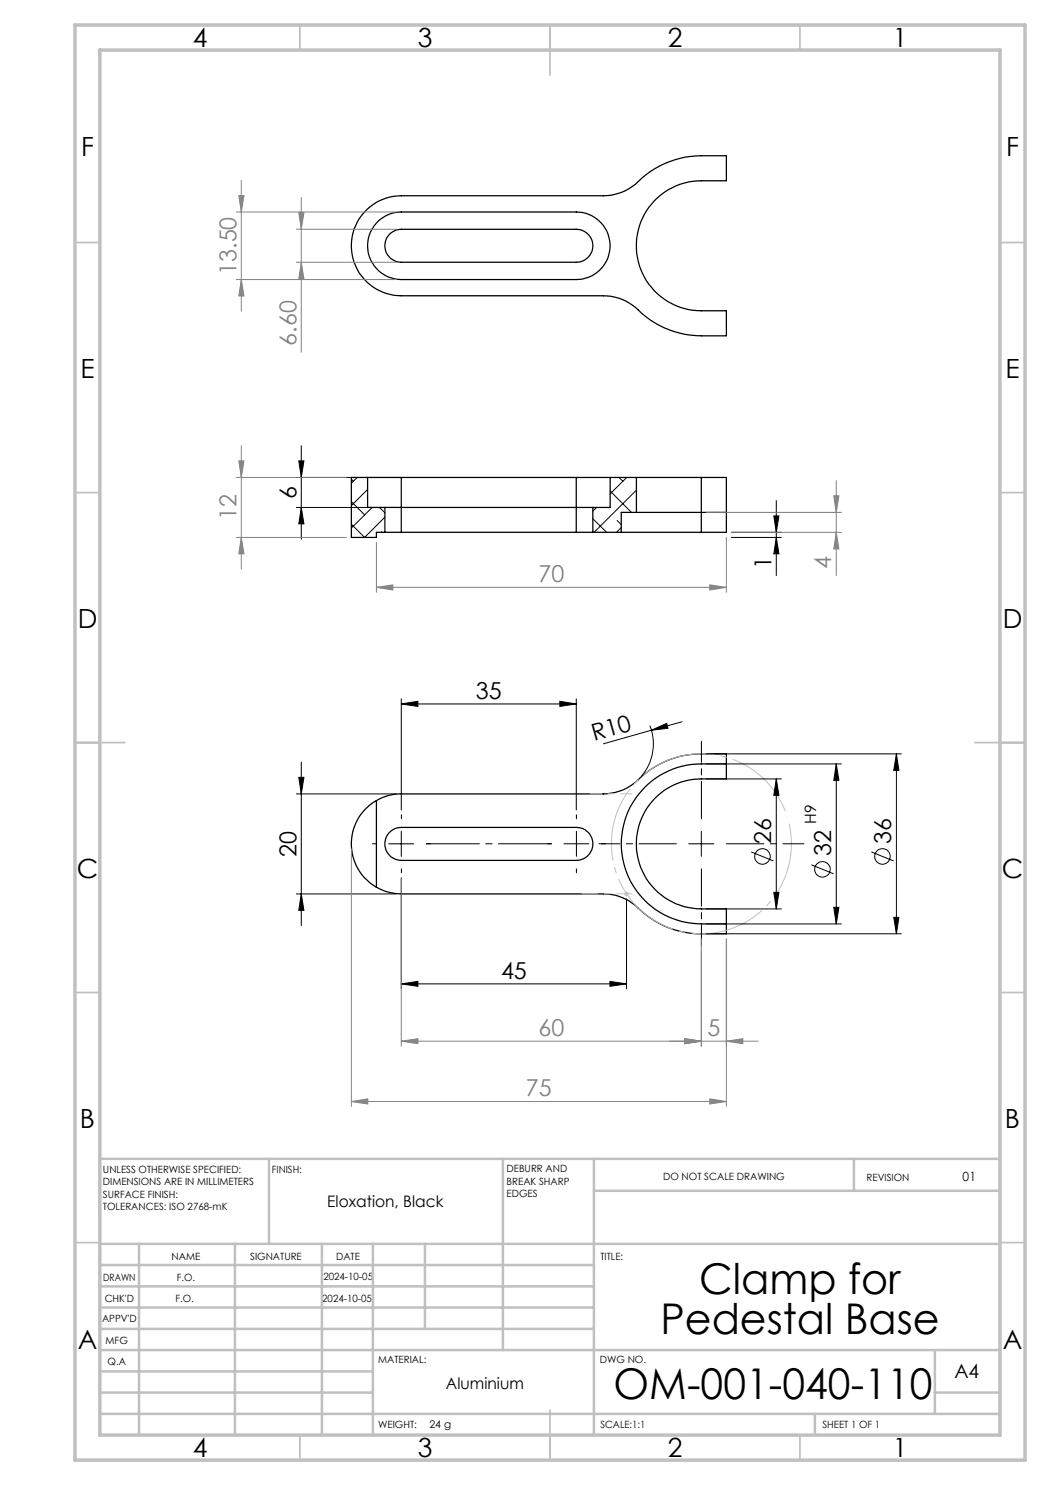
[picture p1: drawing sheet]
<svg xmlns="http://www.w3.org/2000/svg" width="210mm" height="297mm" viewBox="0 0 210 297" stroke-linecap="round" stroke-linejoin="round" font-family="sans-serif">
<g fill="none" stroke="#000" stroke-width=".25">
<path d="M73.3 41.9a10.1 10.1 0 0 1 7-2.7h40.4a10.3 10.3 0 0 0 7.7-3.6 18.4 18.4 0 0 1 11.9-4.5h5v5.1h-5a13 13 0 0 0-13 13 13 13 0 0 0 13 13h5v5a38 38 0 0 1-8.2-.3 18.4 18.4 0 0 1-10-5.4 10.1 10.1 0 0 0-6.4-2.3h-40.4a10 10 0 0 1-9.3-6.3 10 10 0 0 1 2.3-11zM75.7 44.2a6.8 6.8 0 0 1 4.6-1.8h35a6.8 6.8 0 0 1 6.7 6.8 6.8 6.8 0 0 1-6.7 6.7h-35a6.8 6.8 0 0 1-6.3-4.3 6.8 6.8 0 0 1 1.7-7.4zM77.9 46.9l1.1-.8 1.3-.2h35a3.3 3.3 0 0 1 3.3 3.3 3.3 3.3 0 0 1-3.3 3.3h-35a3.3 3.3 0 0 1-3.1-2 3.3 3.3 0 0 1 .7-3.6zM73.5 95.5h6.8M73.5 95.5h-3.2v12h5v-1h1.7M73.5 95.5v6h3.5M80.3 95.5h35M80.3 95.5v11M115.3 95.5h6.7M115.3 95.5v11M122 95.5v6h-3.4M122 95.5h5.3"/>
<path d="M127.3 95.5h13M127.3 95.5v7M140.3 95.5h5v11h-5M140.3 95.5v11M77 101.5h41.6M77 106.5h3.3M77 101.5v5M80.3 106.5h35M115.3 106.5h3.3M118.6 106.5h5.6M118.6 101.5v5M124.2 106.5h16.1"/>
<path d="M127.3 102.5h18M127.3 102.5h-3.1v4M145.3 152.8h-5a16 16 0 0 0-16.1 16 16 16 0 0 0 16.1 16h5M75.3 160.1a10 10 0 0 0 0 17.3M75.3 160.1a9.3 9.3 0 0 1 5-1.3h40.4a10.3 10.3 0 0 0 7.7-3.6 17.9 17.9 0 0 1 11.9-4.4h5v5h-5a13 13 0 0 0-13 13 13 13 0 0 0 13 13h5v5a31.6 31.6 0 0 1-8.2-.3 18 18 0 0 1-10-5.4 10.1 10.1 0 0 0-6.4-2.3h-40.4a10.2 10.2 0 0 1-5-1.4M75.3 160.1v17.3M77.9 166.5l.3-.3a2.98 2.98 0 0 1 2.1-.7h35a3.3 3.3 0 0 1 3.3 3.3 3.3 3.3 0 0 1-3.3 3.3h-35a3.3 3.3 0 0 1-3.1-2 3.3 3.3 0 0 1 .7-3.6z"/>
</g>
<g fill="none" stroke="#000" stroke-width=".2">
<path d="M59.3 95.5h20M59.8 92.2h1l-.5 3.3zM60.3 89.1v18.7M70.3 95.8l.4 .4M71.4 95.5l-1.1 1.2M73.5 97.9l-3.2 3.2M122 98.2l4.3 4.3M123.8 95.5l.8 .7M125.3 95.5l-3.3 3.3M127.3 98l-8.5 8.5M59.3 101.5h20M60.3 101.5l.5 3.3h-1z"/>
<path d="M70.3 100.3l2.6 2.7M74.4 101.5l-4.1 4.1M75.9 101.5l1.1 1M76.3 106.4l.1 .1M77 103.4l-4.1 4.1-2.6-2.7M118.6 103.7l2.7 2.8M119.3 101.5l-.7 .7M123.4 104.1l.8 .8M124.2 105.5l-.9 1M146.3 107.5h10M146.3 106.5h10M154.8 103.2h1l-.5 3.3z"/>
<path d="M155.3 107.5l.5 3.3h-1zM155.3 100.1v15M80.3 139.8v22.2M115.3 139.8v22.2M59.3 158.8h20M59.8 155.5h1l-.5 3.3zM60.3 152.4v32.7M80.3 140.8l3.3-.5v1zM80.3 140.8h35M112 140.3l3.3 .5-3.3 .5zM130 145.1a10 10 0 0 1-1.7 10.1M130.3 146l3-1.3 .3 1z"/>
<path d="M130.3 146l-9.6 2.8M136.4 144.4l-6.1 1.6M141.3 152.8h27M141.3 155.8h15M141.3 150.8h39M155.3 155.8v26M155.3 155.8l.5 3.3h-1zM167.3 152.8v32M167.3 152.8l.5 3.3h-1zM179.3 150.8v36M179.3 150.8l.5 3.3h-1zM59.3 178.8h20"/>
<path d="M60.3 178.8l.5 3.3h-1zM77.8 168.8h5M80.3 166.3v5M80.3 175.6v22.2M125.3 179.8v18M137.8 168.8h5M140.3 166.3v5M150.2 170.4l4.5 1.8M154.8 178.5h1l-.5 3.3zM162.3 173l4.4 1.8M174.3 170.4l4.4 1.8M80.3 196.8l3.3-.5v1z"/>
<path d="M80.3 196.8h45M122 196.3l3.3 .5-3.3 .5zM141.3 184.8h27M141.3 181.8h15M141.3 186.8h39M166.8 181.5h1l-.5 3.3zM178.8 183.5h1l-.5 3.3z"/>
<circle cx="152.5" cy="171.3" r="1.56"/>
<circle cx="164.5" cy="173.9" r="1.55"/>
<circle cx="176.5" cy="171.3" r="1.55"/>
</g>
<path d="M157.5 163.5a18 18 0 0 0-30.1-7.3 18 18 0 0 0 8.1 29.9 18 18 0 0 0 22.3-21.4l-.3-1.2" fill="none" stroke="#c0c0c0" stroke-width=".2" stroke-dasharray="15.2 1.3 1.3 1.3" stroke-dashoffset="-1.3" stroke-linecap="butt"/>
<path d="M124.8 178.8h1M125 178.4l.7 .7M125.3 178.3v1M125.7 178.4l-.7 .7" fill="none" stroke="#c0c0c0" stroke-width=".2"/>
<g fill="none" stroke="#808080" stroke-width=".2">
<path d="M47.8 39.1h1l-.5 3.3zM48.3 36.1v26.2M60.3 39.5v30.9M47.3 42.4h32M47.3 55.9h32M48.3 55.9l.5 3.3h-1zM59.3 45.9h20M59.3 52.5h20M59.8 42.5h1l-.5 3.4zM60.3 52.5l.5 3.3h-1zM47.3 95.5h22M47.8 92.2h1l-.5 3.3z"/>
<path d="M48.3 89.1v24.7M166.8 99.2h1l-.5 3.3zM167.3 96.1v19M47.3 107.5h22M48.3 107.5l.5 3.3h-1zM75.3 117.5l3.3-.5v1zM75.3 108.5v10M75.3 117.5h70M141.3 102.5h27M142 117l3.3 .5-3.3 .5zM145.3 107.5v11M146.3 106.5h22"/>
<path d="M167.3 106.5l.5 3.3h-1zM70.3 169.8v51.5M80.3 175.6v33.6M140.3 187.8v21.4M145.3 187.8v33.5M80.3 208.2l3.3-.5v1zM80.3 208.2h71.3M136.9 207.7l3.4 .5-3.4 .5zM142 219.8l3.3 .5-3.3 .5zM145.3 208.2l3.3-.5v1zM70.3 220.3l3.3-.5v1zM70.3 220.3h75"/>
</g>
<path d="M75.3 168.8h-.8M80.3 163.8v-.8M80.3 173.8v.8M85.3 168.8h.8M110.3 168.8h-.8M115.3 168.8v-2.5M115.3 168.8h-2.5M115.3 168.8v2.5M115.3 168.8h2.5M115.3 163.8v-.8M115.3 173.8v.8M120.3 168.8h.8" fill="none" stroke="#000" stroke-width=".2" stroke-dasharray="15.2 1.3 1.3 1.3"/>
<path d="M85.3 168.8h25" fill="none" stroke="#000" stroke-width=".2" stroke-dasharray="15.2 1.3 1.3 1.3" stroke-dashoffset="4.6"/>
<path d="M135.3 168.8h-15.5M140.3 163.8v-15.5M140.3 173.8v15.5M145.3 168.8h15.5" fill="none" stroke="#000" stroke-width=".2" stroke-dasharray="15.2 1.3 1.3 1.3" stroke-dashoffset="7.8"/>
<path d="M116.4 178.8h9.9" fill="none" stroke="#c0c0c0" stroke-width=".2" stroke-dasharray="15.2 1.3 1.3 1.3" stroke-dashoffset="12.2"/>
<path d="M118.1 158.8h8.2" fill="none" stroke="#c0c0c0" stroke-width=".2" stroke-dasharray="15.2 1.3 1.3 1.3" stroke-dashoffset="13"/>
<g fill="none" stroke="#c0c0c0" stroke-width=".35">
<path d="M60 5v5M110 5v10M160 5v5M15 48.5h5M200 48.5h5M15 98.5h5M200 98.5h5M15 148.5h10M195 148.5h10M15 198.5h5M200 198.5h5M15 248.5h5"/>
<path d="M200 248.5h5M60 287v5M110 282v10M160 287v5"/>
</g>
<g fill="none" stroke="#c0c0c0" stroke-width=".5">
<path d="M53.8 231.8v17M100.6 231.8v38.2M118.8 231.8v55.2M118.8 238.2h81.2M170.8 231.8v6.4M200 231.8h-180v55.2M20 248.8h180M20 257.3h98.8M20 253h98.8M27.8 248.8v38.2M47 248.8v38.2M64.4 248.8v38.2"/>
<path d="M74.6 248.8v38.2M85 248.8v17M20 265.8h98.8M20 261.5h98.8M20 278.5h54.6M20 274.3h54.6M20 270h180M187 278.5h13M187 270v12.8M20 282.8h180M163 282.8v4.2"/>
</g>
<path d="M15 5h190v287h-190zM20 10h180v277h-180z" fill="none" stroke="#c0c0c0" stroke-width=".7"/>
<g fill="#000">
<path d="M130.3 146l3-1.3 .3 1z"/>
<path d="M59.8 92.2h1l-.5 3.3zM60.3 101.5l.5 3.3h-1z"/>
<path d="M59.8 155.5h1l-.5 3.3zM60.3 178.8l.5 3.3h-1zM155.3 107.5l.5 3.3h-1zM154.8 103.2h1l-.5 3.3z"/>
<path d="M80.3 140.8l3.3-.5v1zM112 140.3l3.3 .5-3.3 .5z"/>
<path d="M122 196.3l3.3 .5-3.3 .5zM80.3 196.8l3.3-.5v1z"/>
<path d="M166.8 181.5h1l-.5 3.3zM167.3 152.8l.5 3.3h-1zM154.8 178.5h1l-.5 3.3zM155.3 155.8l.5 3.3h-1zM178.8 183.5h1l-.5 3.3zM179.3 150.8l.5 3.3h-1z"/>
</g>
<g fill="#808080">
<path d="M145.3 208.2l3.3-.5v1zM136.9 207.7l3.4 .5-3.4 .5z"/>
<path d="M80.3 208.2l3.3-.5v1zM136.9 207.7l3.4 .5-3.4 .5z"/>
<path d="M142 219.8l3.3 .5-3.3 .5zM70.3 220.3l3.3-.5v1z"/>
<path d="M142 117l3.3 .5-3.3 .5zM75.3 117.5l3.3-.5v1z"/>
<path d="M59.8 42.5h1l-.5 3.4zM60.3 52.5l.5 3.3h-1zM47.8 39.1h1l-.5 3.3zM48.3 55.9l.5 3.3h-1z"/>
<path d="M167.3 106.5l.5 3.3h-1zM166.8 99.2h1l-.5 3.3z"/>
<path d="M47.8 92.2h1l-.5 3.3zM48.3 107.5l.5 3.3h-1z"/>
</g>
<g font-size="8.5">
<text x="139.9" y="258.8">Clamp for</text>
<text x="132.1" y="266.9">Pedestal Base</text>
<text x="122.7" y="279.7">OM-001-040-110</text>
</g>
<g font-size="5.3">
<text x="38.5" y="9.5">4</text>
<text x="83.5" y="9.5">3</text>
<text x="133.6" y="9.5">2</text>
<text x="178.6" y="9.5">1</text>
<text x="16.2" y="31.3">F</text>
<text x="201.2" y="31.3">F</text>
<text x="16.1" y="75.5">E</text>
<text x="201.1" y="75.5">E</text>
<text x="15.5" y="125.5">D</text>
<text x="200.5" y="125.5">D</text>
<text x="15.4" y="175.5">C</text>
<text x="200.4" y="175.5">C</text>
<text x="16" y="225.5">B</text>
<text x="201" y="225.5">B</text>
<text x="15.5" y="269.8">A</text>
<text x="200.5" y="269.8">A</text>
<text x="38.5" y="291.5">4</text>
<text x="83.5" y="291.5">3</text>
<text x="133.6" y="291.5">2</text>
<text x="178.6" y="291.5">1</text>
</g>
<g font-size="4.7" fill="#808080">
<text x="47.3" y="55" transform="rotate(-90 47.3 55)">13.50</text>
<text x="59.3" y="69.1" transform="rotate(-90 59.3 69.1)">6.60</text>
<text x="47.3" y="104" transform="rotate(-90 47.3 104)">12</text>
<text x="166.3" y="113.8" transform="rotate(-90 166.3 113.8)">4</text>
<text x="107.7" y="116.4">70</text>
<text x="107.7" y="207.2">60</text>
<text x="141.5" y="207.2">5</text>
<text x="105.2" y="219.3">75</text>
</g>
<g font-size="4.7">
<text x="59.3" y="99.8" transform="rotate(-90 59.3 99.8)">6</text>
<text x="154.3" y="113.8" transform="rotate(-90 154.3 113.8)">1</text>
<text x="95.2" y="139.7">35</text>
<text x="118.8" y="148.2" transform="rotate(-16 118.8 148.2)">R10</text>
<text x="59.3" y="171.3" transform="rotate(-90 59.3 171.3)">20</text>
<text x="154.2" y="168.7" transform="rotate(-90 154.2 168.7)">26</text>
<text x="166.2" y="171.3" transform="rotate(-90 166.2 171.3)">32</text>
<text x="178.2" y="168.7" transform="rotate(-90 178.2 168.7)">36</text>
<text x="100.2" y="195.7">45</text>
</g>
<text font-size="3.9" x="190.9" y="275.5">A4</text>
<g font-size="3.2">
<text x="65.5" y="241.4">Eloxation, Black</text>
<text x="89.2" y="277.9">Aluminium</text>
</g>
<text font-size="3.1" x="163.2" y="164.8" transform="rotate(-90 163.2 164.8)">H9</text>
<text font-size="2.5" x="192.5" y="236.1">01</text>
<text font-size="2.1" x="85.9" y="285.6">24 g</text>
<g font-size="2">
<text x="20.6" y="234.6">UNLESS OTHERWISE SPECIFIED:</text>
<text x="20.6" y="237.1">DIMENSIONS ARE IN MILLIMETERS</text>
<text x="20.6" y="239.6">SURFACE FINISH:</text>
<text x="54.4" y="234.6">FINISH:</text>
<text x="101.3" y="234.5">DEBURR AND</text>
<text x="101.3" y="237">BREAK SHARP</text>
<text x="101.3" y="239.5">EDGES</text>
<text x="132.6" y="236">DO NOT SCALE DRAWING</text>
<text x="173.3" y="236.2">REVISION</text>
<text x="20.6" y="242.1">TOLERANCES: ISO 2768-mK</text>
<text x="34.3" y="252">NAME</text>
<text x="50" y="251.9">SIGNATURE</text>
<text x="67.2" y="251.9">DATE</text>
<text x="120.1" y="251.9">TITLE:</text>
<text x="20.6" y="256.1">DRAWN</text>
<text x="35.3" y="256.1">F.O.</text>
<text x="64.7" y="255.9">2024-10-05</text>
<text x="20.9" y="260.3">CHK'D</text>
<text x="35.1" y="260.3">F.O.</text>
<text x="64.4" y="260.3">2024-10-05</text>
<text x="20.4" y="264.4">APPV'D</text>
<text x="21.1" y="268.8">MFG</text>
<text x="21.5" y="273">Q.A</text>
<text x="75.6" y="272.5">MATERIAL:</text>
<text x="120" y="272.5">DWG NO.</text>
<text x="75.6" y="285.5">WEIGHT:</text>
<text x="120.1" y="285.6">SCALE:1:1</text>
<text x="164.5" y="285.6">SHEET 1 OF 1</text>
</g>
</svg>
